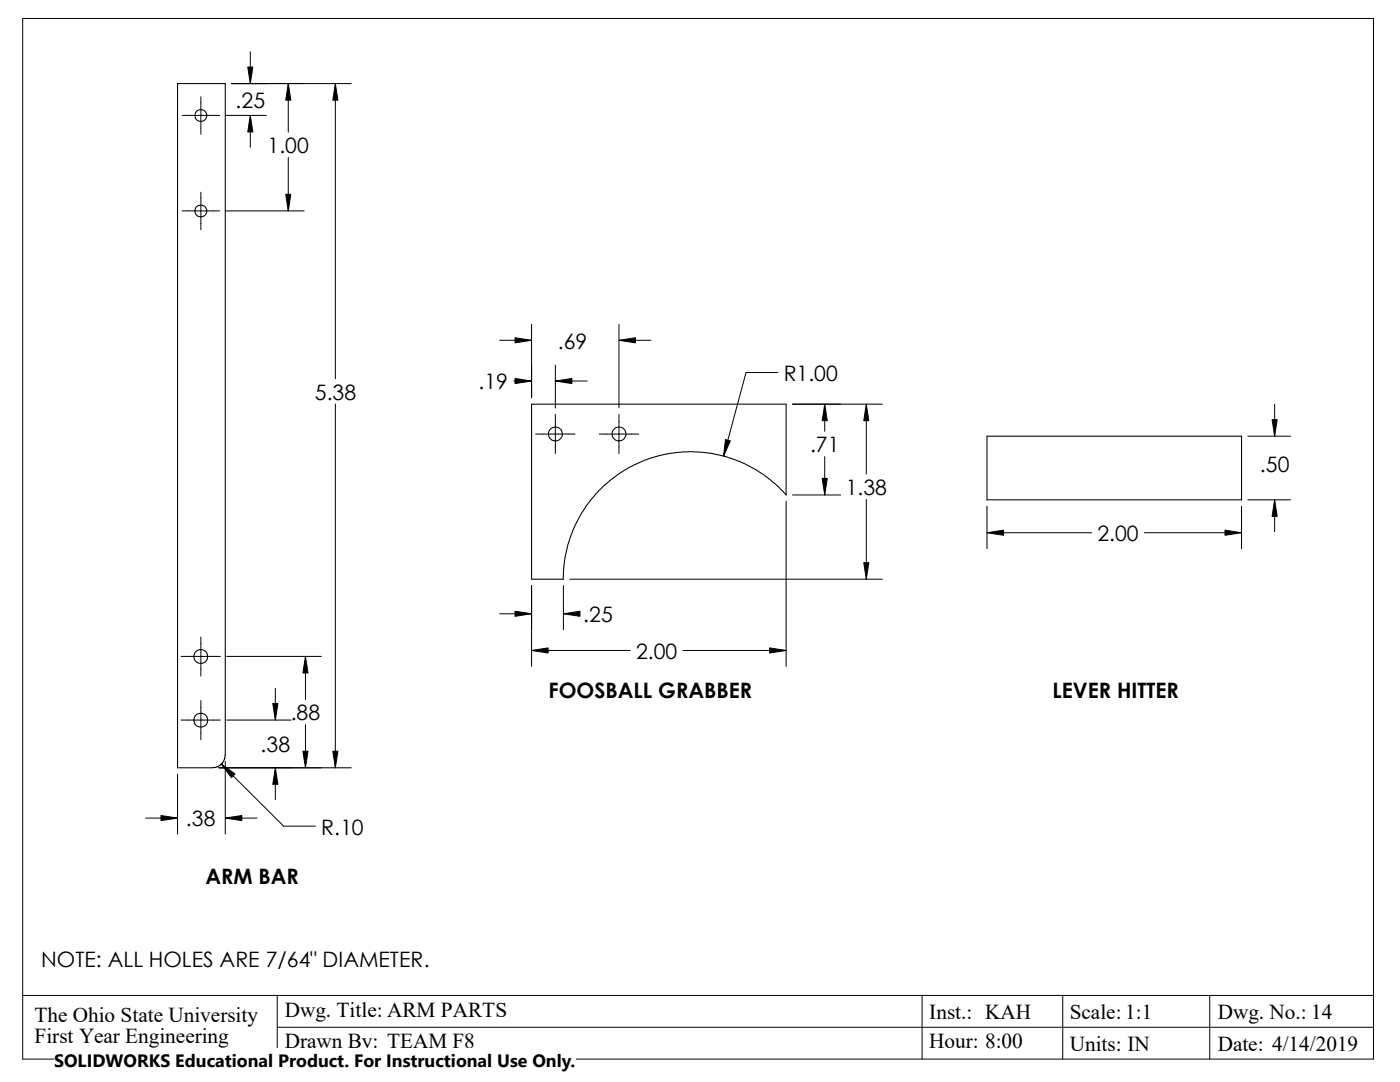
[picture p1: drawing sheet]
<svg xmlns="http://www.w3.org/2000/svg" width="279mm" height="216mm" viewBox="0 0 279 216" stroke-linecap="round" stroke-linejoin="round" font-family="sans-serif">
<g fill="none" stroke="#000" stroke-width=".2">
<path d="M4.5 3.7h269.6v207.6h-269.6zM40.1 19.3v7.5M46.2 16.7h23.9M50 10.3v6.4M57.5 16.7v9.7M66.9 16.7v58.9M36.4 23h7.4M40.1 38.4v7.4M45.1 23h8M50 23v6.4M57.5 31.4v10.7M36.4 42.1h7.4"/>
<path d="M45.1 42.1h15.6M99.7 67.9h6.4M102.5 76h3.6M106.1 64.7v14.7M110.8 72.9v8.5M110.8 76h6.4M123.5 64.7v16.7M123.5 67.9h6.4M155.2 74.3h-6.3l-4.5 16.7M66.9 80.6v72.6M106.9 86.6h7.9M110.8 82.7v7.8"/>
<path d="M119.6 86.6h7.9M123.5 82.7v7.8M158.2 80.6h17.9M158.2 98.8h9.6M164.6 80.6v5.5M164.6 91.1v7.7M172.9 80.6v14M172.9 99.7v15.9M249 99.7h8.6M249 87h8.6M254.4 80.7v6.3M254.4 99.7v6.4"/>
<path d="M106.1 116.8v16.2M112.4 116.8v8.8M113.7 115.6h62.4M156.9 100v33M197 101v8.5M197 106.3h20.8M228.4 106.3h19.4M247.8 101v8.5M36.2 131h7.8M40.1 127.1v7.8M40.1 139.8v7.8M45.3 131h18.8"/>
<path d="M54.9 137.3v6.4M61 131v8.6M99.7 122.5h6.4M106.1 129.8h19.7M112.4 122.5h2.8M136.3 129.8h20.6M35.4 154.5v11.9M36.2 143.7h7.8M43.7 153.2h26.4M44.2 152.5l12.4 12.3h6.3M45 151.9v14.5M45.3 143.7h12.8"/>
<path d="M54.9 153.2v6.4M61 144.6v8.6M29.1 163.2h6.3M45 163.2h6.3M4.5 198.6h269.6M55.3 198.6v12.7M184 198.6v12.7M212.1 198.6v12.7M241.4 198.6v12.7M55.3 205h218.8"/>
</g>
<g fill="none" stroke="#000" stroke-width=".21">
<path d="M197 87h50.8v12.7h-50.8zM112.4 115.6h-6.3v-35h50.8v18.2l-.4-.5a25.4 25.4 0 0 0-28-6.4 25.4 25.4 0 0 0-16.1 23.7M44.9 150.7l-.1 .7-.4 .9-.7 .5-.6 .3-7.7 .1v-136.5h9.6v134"/>
<circle cx="40.1" cy="23" r="1.18"/>
<circle cx="40.1" cy="42.1" r="1.18"/>
<circle cx="110.8" cy="86.6" r="1.38"/>
<circle cx="123.5" cy="86.6" r="1.38"/>
<circle cx="40.1" cy="131" r="1.39"/>
<circle cx="40.1" cy="143.7" r="1.39"/>
</g>
<g fill="#000" stroke="#000" stroke-width=".2">
<path d="M49.4 13.4h1.1l-.5 3.3zM57.5 16.7l.5 3.3h-1zM66.9 16.7l.5 3.3h-1zM50 23l.5 3.3h-1.1zM57 38.8h1l-.5 3.3zM102.8 75.5l3.3 .5-3.3 .5zM102.8 67.4l3.3 .5-3.3 .5zM110.8 76l3.3-.5v1zM123.5 67.9l3.3-.5v1zM144.8 87.7l1 .3-1.4 3zM164.1 95.5h1l-.5 3.3zM164.6 80.6l.5 3.3h-1z"/>
<path d="M172.9 80.6l.5 3.3h-1zM254.4 99.7l.5 3.3h-1zM253.9 83.7h1l-.5 3.3zM172.4 112.3h1l-.5 3.3zM197 106.3l3.3-.5v1zM244.5 105.8l3.3 .5-3.3 .5zM61 131l.5 3.3h-1zM106.1 129.8l3.3-.5v1zM102.8 122l3.3 .5-3.3 .5zM112.4 122.5l3.3-.5v1zM153.6 129.3l3.3 .5-3.3 .5zM44.2 152.5l2.7 1.9-.7 .8z"/>
<path d="M54.4 140.4h1.1l-.6 3.3zM54.9 153.2l.6 3.3h-1.1zM60.5 149.9h1l-.5 3.3zM66.4 149.9h1l-.5 3.3zM32.1 162.7l3.3 .5-3.3 .5zM45 163.2l3.3-.5v1z"/>
</g>
<path d="M10.8 209.2h104.1v6.7h-104.1z" fill="#fff"/>
<g font-size="4.2">
<text x="47" y="21.6">.25</text>
<text x="53.4" y="30.6">1.00</text>
<text x="111.3" y="69.6">.69</text>
<text x="95.5" y="77.7">.19</text>
<text x="156.4" y="76">R1.00</text>
<text x="62.9" y="79.8">5.38</text>
<text x="161.7" y="90.3">.71</text>
<text x="251.4" y="94.3">.50</text>
<text x="168.8" y="98.8">1.38</text>
<text x="219" y="107.9">2.00</text>
<text x="116.4" y="124.1">.25</text>
<text x="126.9" y="131.5">2.00</text>
<text x="58" y="143.8">.88</text>
<text x="109.5" y="139.4">FOOSBALL GRABBER</text>
<text x="210.1" y="139.4">LEVER HITTER</text>
<text x="52" y="150">.38</text>
<text x="37.1" y="164.9">.38</text>
<text x="64.1" y="166.5">R.10</text>
<text x="41" y="176.4">ARM BAR</text>
<text x="8.2" y="193">NOTE: ALL HOLES ARE 7/64&quot; DIAMETER.</text>
<text x="6.9" y="203.9">The Ohio State University</text>
<text x="56.9" y="202.9">Dwg. Title: ARM PARTS</text>
<text x="185.5" y="203.2">Inst.: KAH</text>
<text x="213.5" y="203.2">Scale: 1:1</text>
<text x="243.1" y="203.2">Dwg. No.: 14</text>
<text x="6.9" y="208.1">First Year Engineering</text>
<text x="56.9" y="209.2">Drawn By: TEAM F8</text>
<text x="185.5" y="209.2">Hour: 8:00</text>
<text x="213.5" y="209.6">Units: IN</text>
<text x="243" y="209.6">Date: 4/14/2019</text>
</g>
<text font-size="3.6" x="10.8" y="213">SOLIDWORKS Educational Product. For Instructional Use Only.</text>
</svg>
